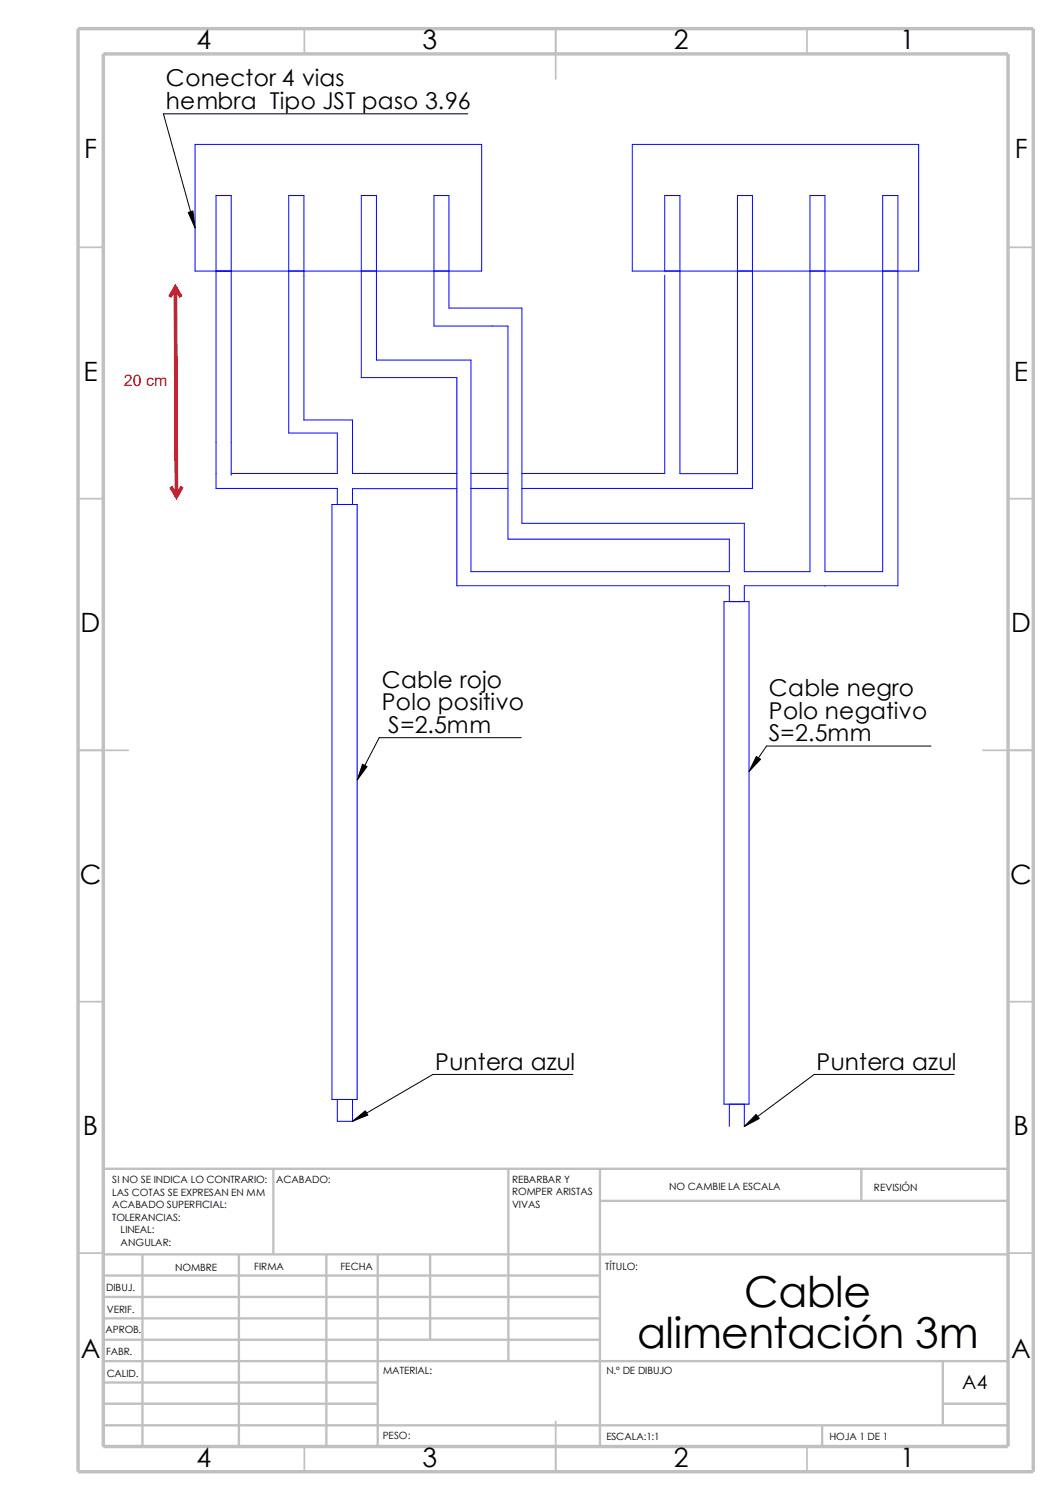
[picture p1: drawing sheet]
<svg xmlns="http://www.w3.org/2000/svg" width="210mm" height="297mm" viewBox="0 0 210 297" stroke-linecap="round" stroke-linejoin="round" font-family="sans-serif">
<g fill="none" stroke="#c0c0c0" stroke-width=".34">
<path d="M60.2 5.7v5M110 5.7v9.9M159.7 5.7v5M15.5 48.9h4.9M199.5 48.9h5M15.5 98.7h4.9M199.5 98.7h5M15.5 148.5h9.9M194.6 148.5h9.9M15.5 198.2h4.9M199.5 198.2h5M15.5 247.9h4.9"/>
<path d="M199.5 247.9h5M60.2 286.2v5M110 281.3v9.9M159.7 286.2v5"/>
</g>
<g fill="none" stroke="#c0c0c0" stroke-width=".47">
<path d="M54.1 231.3v16.9M100.6 231.3v38M118.7 231.3v54.9M118.7 237.6h80.8M170.5 231.3v6.3M199.5 231.3h-179.1v54.9M20.4 256.6h98.3M20.4 252.4h98.3M20.4 248.2h179.1M28.2 248.2v38M47.3 248.2v38M64.6 248.2v38"/>
<path d="M74.8 248.2v38M85.1 248.2v16.9M20.4 265.1h98.3M20.4 260.9h98.3M20.4 277.7h54.4M20.4 273.6h54.4M20.4 269.3h179.1M186.6 277.7h12.9M186.6 269.3v12.7M20.4 282h179.1M162.7 282v4.2"/>
</g>
<path d="M15.5 5.7h189v285.5h-189zM20.4 10.7h179.1v275.5h-179.1z" fill="none" stroke="#c0c0c0" stroke-width=".68" stroke-linecap="butt"/>
<g fill="none" stroke="#00f" stroke-width=".2">
<path d="M38.6 28.6h56.7v25h-56.7zM125.1 28.6h56.7v25h-56.7zM131.6 53.6v-14.9h3v55h11.4v-55h2.9v57.9h-45.6M131.6 54.5v39.2h-28.3M45.8 93.7h21v-8h-9.7v-47h3.1v44.4h9.6v10.6h20.6M45.8 94v-55.3h-3v57.9h24v3.2M65.7 99.8h5v117.8h-5zM90.4 93.7v22.2h54v3.1M90.4 93.7v-19h-18.9v-36h3v32.5h18.7v41.9h51.2v-6.4h-43.9v-42.2h-14.6v-25.8h3v22.3h14.4v42.5h44v9.6h13v-74.4h3v74.4h11.4v-74.4h3v77.2h-30.4v3.1M90.4 96.7h-20.6v3.1M93.2 96.6h7.3M93.2 93.7h7.3"/>
<path d="M143.3 119h5v99.5h-5zM66.8 217.6v4.3h3v-4.3M144.4 218.5v4.4M147.3 218.5v4.4"/>
</g>
<path d="M92.6 22.5h-60.3l6.3 22.6M37.3 42l.9-.3 .4 3.4zM71.8 151.2l.8 .5-1.9 2.6zM103.2 146h-28.1l-4.4 8.3M149.7 149.7l.8 .5-2.2 2.5zM184.3 147.6h-32.6l-3.4 5.1M113.4 212.6h-27.7l-15.9 9.3M188.8 212.6h-27.6l-13.9 10.3M69.8 221.9l2.5-2.1 .5 .8zM149.6 220.5l.7 .8-3 1.6z" fill="none" stroke="#000" stroke-width=".2"/>
<path d="M37.3 42l.9-.3 .4 3.4zM71.8 151.2l.8 .5-1.9 2.6zM149.7 149.7l.8 .5-2.2 2.5zM69.8 221.9l2.5-2.1 .5 .8zM149.6 220.5l.7 .8-3 1.6z" fill="#000"/>
<path d="M33.6 58.8l1.1-1.9 1.1 1.9M34.7 56.9l.2 41.3M33.8 96.3l1.1 1.9 1.1-1.9" fill="none" stroke="#f00" stroke-width=".72" stroke-linecap="butt"/>
<g font-size="8.4">
<text x="147.3" y="258.7">Cable</text>
<text x="126.1" y="266.7">alimentación 3m</text>
</g>
<g font-size="5.3">
<text x="38.9" y="9.7">4</text>
<text x="83.7" y="9.7">3</text>
<text x="133.4" y="9.7">2</text>
<text x="178.2" y="9.7">1</text>
<text x="16.7" y="31.4">F</text>
<text x="200.8" y="31.4">F</text>
<text x="16.5" y="75.4">E</text>
<text x="200.7" y="75.4">E</text>
<text x="16" y="125.1">D</text>
<text x="200.1" y="125.1">D</text>
<text x="15.8" y="174.9">C</text>
<text x="199.9" y="174.9">C</text>
<text x="16.4" y="224.7">B</text>
<text x="200.6" y="224.7">B</text>
<text x="16" y="268.6">A</text>
<text x="200.2" y="268.6">A</text>
<text x="38.9" y="290.3">4</text>
<text x="83.6" y="290.3">3</text>
<text x="133.4" y="290.3">2</text>
<text x="178.2" y="290.3">1</text>
</g>
<g font-size="4.6">
<text x="32.9" y="17.1">Conector 4 vias</text>
<text x="32.9" y="21.6">hembra Tipo JST paso 3.96</text>
<text x="75.6" y="136.1">Cable rojo</text>
<text x="152.2" y="137.7">Cable negro</text>
<text x="75.6" y="140.6">Polo positivo</text>
<text x="152.2" y="142.2">Polo negativo</text>
<text x="76.8" y="145">S=2.5mm</text>
<text x="152.2" y="146.7">S=2.5mm</text>
<text x="86.2" y="211.7">Puntera azul</text>
<text x="161.6" y="211.7">Puntera azul</text>
</g>
<text font-size="3.8" x="190.5" y="274.9">A4</text>
<text font-size="3.2" fill="#ff1418" x="24.5" y="76.3">20 cm</text>
<g font-size="2">
<text x="22.2" y="236.6">LAS COTAS SE EXPRESAN EN MM</text>
<text x="22.2" y="234.1">SI NO SE INDICA LO CONTRARIO:</text>
<text x="22.2" y="239.1">ACABADO SUPERFICIAL:</text>
<text x="54.7" y="234.1">ACABADO:</text>
<text x="101.3" y="239">VIVAS</text>
<text x="101.3" y="236.5">ROMPER ARISTAS</text>
<text x="101.3" y="234.1">REBARBAR Y</text>
<text x="132.5" y="235.5">NO CAMBIE LA ESCALA</text>
<text x="173" y="235.7">REVISIÓN</text>
<text x="22.2" y="241.6">TOLERANCIAS:</text>
<text x="23.9" y="244.1">LINEAL:</text>
<text x="23.9" y="246.6">ANGULAR:</text>
<text x="34.7" y="251.5">NOMBRE</text>
<text x="50.3" y="251.4">FIRMA</text>
<text x="67.4" y="251.4">FECHA</text>
<text x="119.8" y="251.4">TÍTULO:</text>
<text x="21" y="255.5">DIBUJ.</text>
<text x="20.9" y="263.8">APROB.</text>
<text x="21.2" y="259.8">VERIF.</text>
<text x="21" y="268.1">FABR.</text>
<text x="21.1" y="272.5">CALID.</text>
<text x="75.8" y="271.9">MATERIAL:</text>
<text x="120" y="271.9">N.º DE DIBUJO</text>
<text x="75.8" y="284.8">PESO:</text>
<text x="120" y="284.9">ESCALA:1:1</text>
<text x="164.2" y="284.9">HOJA 1 DE 1</text>
</g>
</svg>
